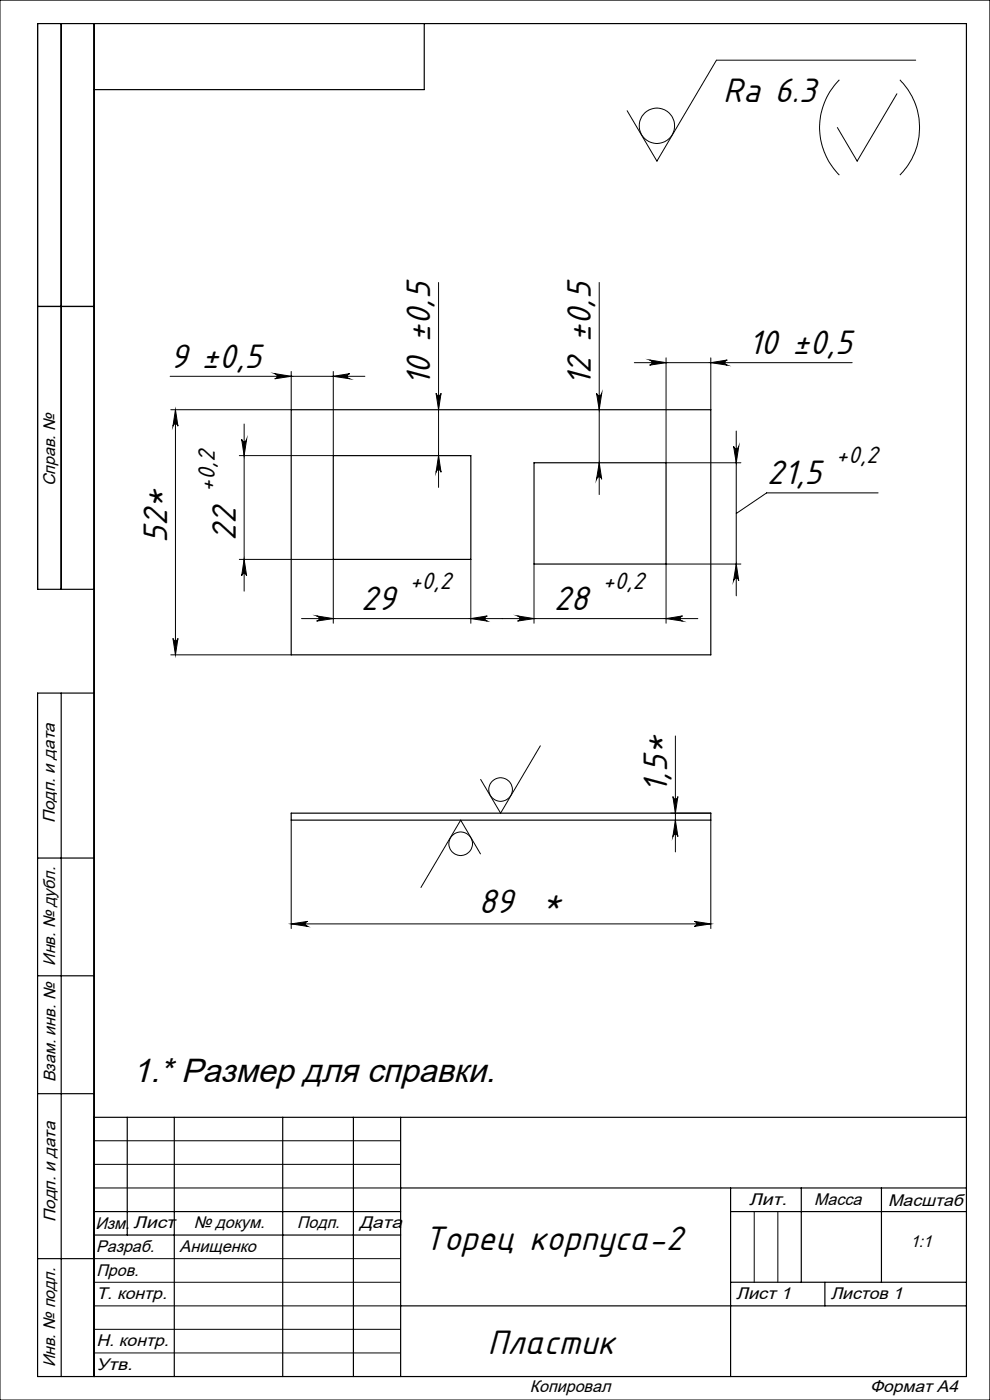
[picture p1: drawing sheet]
<svg xmlns="http://www.w3.org/2000/svg" width="210mm" height="297mm" viewBox="0 0 210 297" stroke-linecap="round" stroke-linejoin="round" font-family="sans-serif">
<g fill="none" stroke="#000" stroke-width=".21">
<path d="M0 0h210v297h-210zM178 16.9a14.3 14.3 0 0 0 0 20.2M190.3 19.9l-8.5 14.3-4.2-7.1M190.9 16.9a14.3 14.3 0 0 1 0 20.2M194.2 12.8h-42.2l-12.7 21.4-6.3-10.7M93 59.9v43.5M127.1 59.9v45M36.1 79.8h41.3M58.3 79.3l3.5 .5-3.5 .6a.55 .55 0 0 0 .5-.6 .55 .55 0 0 0-.5-.5zM61.8 78.8v8.1h-25.6M70.7 78.8v17.9h-19.9M70.7 79.8l3.5-.5a.55 .55 0 0 0-.5 .5 .55 .55 0 0 0 .5 .6z"/>
<path d="M134.5 76.9h46.3M137.8 76.4l3.5 .5-3.5 .6a.55 .55 0 0 0 .5-.6 .55 .55 0 0 0-.5-.5zM141.3 75.9v22.3h15.9M150.8 75.9v11M150.8 76.9l3.5-.5a.55 .55 0 0 0-.5 .5 .55 .55 0 0 0 .5 .6zM37.2 86.9l.5 3.5a.53 .53 0 0 0-.5-.5 .53 .53 0 0 0-.5 .5zM37.2 86.9v52M51.3 93.2a.53 .53 0 0 0 .5 .5 .53 .53 0 0 0 .5-.5l-.5 3.5zM51.8 90v35.4M92.5 83.4a.53 .53 0 0 0 .5 .5 .53 .53 0 0 0 .6-.5l-.6 3.5zM93 96.7l.6 3.5a.53 .53 0 0 0-.6-.6 .53 .53 0 0 0-.5 .6zM126.5 83.4a.55 .55 0 0 0 .6 .5 .55 .55 0 0 0 .5-.5l-.5 3.5z"/>
<path d="M127.1 98.2l.5 3.5a.55 .55 0 0 0-.5-.5 .55 .55 0 0 0-.6 .5zM155.6 94.7a.55 .55 0 0 0 .6 .5 .55 .55 0 0 0 .5-.5l-.5 3.5zM156.2 91.4v35M50.8 118.7h19.9v13.5M51.8 118.7l.5 3.5a.53 .53 0 0 0-.5-.5 .53 .53 0 0 0-.5 .5zM99.9 118.7v13.5M113.3 119.7v12.5M156.2 119.7l.5 3.5a.55 .55 0 0 0-.5-.5 .55 .55 0 0 0-.6 .5zM157.2 119.7h-15.9v12.5M186.3 104.6h-23.7l-6.4 4.3M36.2 138.9h25.6M36.7 135.4a.53 .53 0 0 0 .5 .5 .53 .53 0 0 0 .5-.5l-.5 3.5z"/>
<path d="M64 131.2h84M67.2 130.7l3.5 .5-3.5 .6a.55 .55 0 0 0 .5-.6 .55 .55 0 0 0-.5-.5zM99.9 131.2l3.5-.5a.55 .55 0 0 0-.5 .5 .55 .55 0 0 0 .5 .6zM109.8 130.7l3.5 .5-3.5 .6a.55 .55 0 0 0 .5-.6 .55 .55 0 0 0-.5-.5zM141.3 131.2l3.5-.5a.55 .55 0 0 0-.5 .5 .55 .55 0 0 0 .5 .6zM114.6 158.2l-8.4 14.3-4.2-7.2M143.3 156.1v24.6M61.8 174v23M142.3 172.5h8.5M142.7 169a.53 .53 0 0 0 .6 .5 .53 .53 0 0 0 .5-.5l-.5 3.5zM143.3 174l.5 3.5a.53 .53 0 0 0-.5-.5 .53 .53 0 0 0-.6 .5zM150.8 174v23"/>
<path d="M61.8 196h89M61.8 196l3.5-.5a.53 .53 0 0 0-.5 .5 .53 .53 0 0 0 .5 .5zM101.9 181.1l-4.2-7.1-8.4 14.3M147.3 195.5l3.5 .5-3.5 .5a.53 .53 0 0 0 .5-.5 .53 .53 0 0 0-.5-.5zM20 242h65M20 247h65M20 252h65M160 257v15M165 257v15M20 267h65M20 272h65M20 277h65"/>
<path d="M20 282h65M20 287h65"/>
<circle cx="139.3" cy="26.7" r="3.7"/>
<circle cx="97.7" cy="179" r="2.5"/>
<circle cx="106.2" cy="167.5" r="2.5"/>
</g>
<g fill="none" stroke="#000" stroke-width=".25">
<path d="M13 5v120M20 5v287M90 5v14h-70M8 65h12M61.8 86.9h89v52h-89zM70.7 96.7h29.2v22h-29.2zM113.3 98.2h28v21.5h-28zM20 125h-12v-120h197v287h-197v-145h12M13 147v145M61.8 172.5h89v1.5h-89zM8 182h12M8 207h12"/>
<path d="M8 232h12M20 237h185M27 237v25M37 237v55M60 237v55M75 237v55M85 237v55M20 257h65M85 252h120M155 252v40M155 257h50M170 252v20"/>
<path d="M187 252v20M8 267h12M20 262h65M85 277h120M155 272h50M175 272v5"/>
</g>
<g fill="#000">
<path d="M70.7 79.8l3.5-.5a.55 .55 0 0 0-.5 .5 .55 .55 0 0 0 .5 .6zM58.3 79.3l3.5 .5-3.5 .6a.55 .55 0 0 0 .5-.6 .55 .55 0 0 0-.5-.5zM99.9 131.2l3.5-.5a.55 .55 0 0 0-.5 .5 .55 .55 0 0 0 .5 .6zM67.2 130.7l3.5 .5-3.5 .6a.55 .55 0 0 0 .5-.6 .55 .55 0 0 0-.5-.5zM147.3 195.5l3.5 .5-3.5 .5a.53 .53 0 0 0 .5-.5 .53 .53 0 0 0-.5-.5zM61.8 196l3.5-.5a.53 .53 0 0 0-.5 .5 .53 .53 0 0 0 .5 .5z"/>
<path d="M92.5 83.4a.53 .53 0 0 0 .5 .5 .53 .53 0 0 0 .6-.5l-.6 3.5zM93 96.7l.6 3.5a.53 .53 0 0 0-.6-.6 .53 .53 0 0 0-.5 .6zM51.3 93.2a.53 .53 0 0 0 .5 .5 .53 .53 0 0 0 .5-.5l-.5 3.5zM51.8 118.7l.5 3.5a.53 .53 0 0 0-.5-.5 .53 .53 0 0 0-.5 .5zM126.5 83.4a.55 .55 0 0 0 .6 .5 .55 .55 0 0 0 .5-.5l-.5 3.5zM127.1 98.2l.5 3.5a.55 .55 0 0 0-.5-.5 .55 .55 0 0 0-.6 .5zM142.7 169a.53 .53 0 0 0 .6 .5 .53 .53 0 0 0 .5-.5l-.5 3.5zM143.3 174l.5 3.5a.53 .53 0 0 0-.5-.5 .53 .53 0 0 0-.6 .5z"/>
<path d="M36.7 135.4a.53 .53 0 0 0 .5 .5 .53 .53 0 0 0 .5-.5l-.5 3.5zM37.2 86.9l.5 3.5a.53 .53 0 0 0-.5-.5 .53 .53 0 0 0-.5 .5z"/>
<path d="M109.8 130.7l3.5 .5-3.5 .6a.55 .55 0 0 0 .5-.6 .55 .55 0 0 0-.5-.5zM141.3 131.2l3.5-.5a.55 .55 0 0 0-.5 .5 .55 .55 0 0 0 .5 .6zM155.6 94.7a.55 .55 0 0 0 .6 .5 .55 .55 0 0 0 .5-.5l-.5 3.5zM156.2 119.7l.5 3.5a.55 .55 0 0 0-.5-.5 .55 .55 0 0 0-.6 .5zM137.8 76.4l3.5 .5-3.5 .6a.55 .55 0 0 0 .5-.6 .55 .55 0 0 0-.5-.5zM150.8 76.9l3.5-.5a.55 .55 0 0 0-.5 .5 .55 .55 0 0 0 .5 .6z"/>
</g>
<g font-size="8">
<text x="153.4" y="21.7">Ra 6.3</text>
<text x="158.8" y="75.1">10 ±0,5</text>
<text x="36.1" y="78">9 ±0,5</text>
<text x="91.3" y="81.9" transform="rotate(-90 91.3 81.9)">10 ±0,5</text>
<text x="125.3" y="81.9" transform="rotate(-90 125.3 81.9)">12 ±0,5</text>
<text x="162.6" y="102.8">21,5</text>
<text x="35.5" y="115.2" transform="rotate(-90 35.5 115.2)">52*</text>
<text x="50" y="114.8" transform="rotate(-90 50 114.8)">22</text>
<text x="76.5" y="129.4">29</text>
<text x="117.5" y="129.4">28</text>
<text x="141.5" y="168.3" transform="rotate(-90 141.5 168.3)">1,5*</text>
<text x="101.6" y="193.7">89</text>
<text x="115" y="193.7">*</text>
<text x="90" y="265.1">Торец корпуса-2</text>
<text x="103.5" y="287.2">Пластик</text>
</g>
<text font-size="7.1" x="28.1" y="229.5">1.* Размер для справки.</text>
<g font-size="5.6">
<text x="177.4" y="98.3">+0,2</text>
<text x="45.5" y="104.4" transform="rotate(-90 45.5 104.4)">+0,2</text>
<text x="86.9" y="124.9">+0,2</text>
<text x="127.8" y="124.9">+0,2</text>
</g>
<g font-size="3.6">
<text x="11.7" y="103.2" transform="rotate(-90 11.7 103.2)">Справ. №</text>
<text x="11.7" y="174.7" transform="rotate(-90 11.7 174.7)">Подп. и дата</text>
<text x="11.7" y="204.9" transform="rotate(-90 11.7 204.9)">Инв. № дубл.</text>
<text x="11.7" y="229.6" transform="rotate(-90 11.7 229.6)">Взам. инв. №</text>
<text x="158.9" y="255.7">Лит.</text>
<text x="172.7" y="255.7">Масса</text>
<text x="188.4" y="255.8">Масштаб</text>
<text x="11.8" y="259.2" transform="rotate(-90 11.8 259.2)">Подп. и дата</text>
<text x="20.2" y="260.6">Изм.</text>
<text x="28.3" y="260.6">Лист</text>
<text x="41.1" y="260.6">№ докум.</text>
<text x="63.1" y="260.6">Подп.</text>
<text x="76.2" y="260.6">Дата</text>
<text x="20.4" y="265.6">Разраб.</text>
<text x="38.1" y="265.5">Анищенко</text>
<text x="193.1" y="264.6">1:1</text>
<text x="20.5" y="275.6">Т. контр.</text>
<text x="20.5" y="270.6">Пров.</text>
<text x="156.2" y="275.6">Лист 1</text>
<text x="176.2" y="275.6">Листов 1</text>
<text x="20.5" y="285.6">Н. контр.</text>
<text x="11.7" y="290" transform="rotate(-90 11.7 290)">Инв. № подл.</text>
<text x="20.4" y="290.6">Утв.</text>
<text x="112.4" y="295.3">Копировал</text>
<text x="184.6" y="295.3">Формат А4</text>
</g>
</svg>
